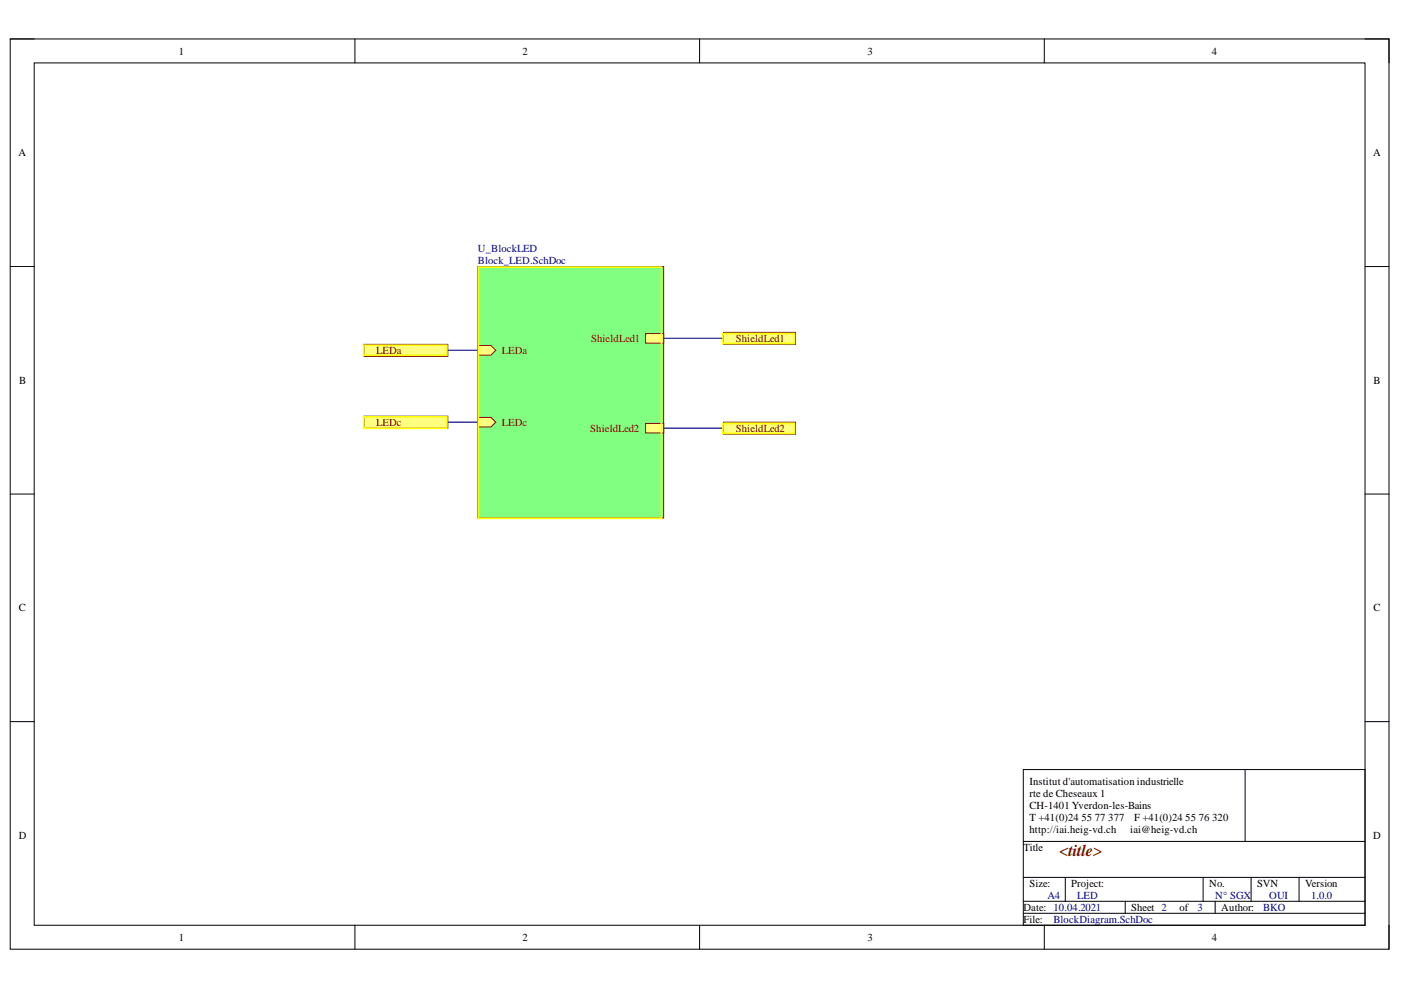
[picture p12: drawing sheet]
<svg xmlns="http://www.w3.org/2000/svg" width="297mm" height="210mm" viewBox="0 0 297 210" stroke-linecap="round" stroke-linejoin="round" font-family="sans-serif">
<path d="M2.2 8.3h292.3v193h-292.3z" fill="none" stroke="#000" stroke-width=".21"/>
<path d="M7.3 13.3h282.1v182.9h-282.1z" fill-rule="evenodd" fill="#fff"/>
<g fill="none" stroke="#000" stroke-width=".21">
<path d="M2.2 8.3h5.1M7.3 13.3h282.1v182.9h-282.1zM75.2 8.3v5M148.3 8.3v5M221.4 8.3v5M289.4 8.3h5.1v5M2.2 56.5h5.1M289.4 56.5h5.1M2.2 104.8h5.1M289.4 104.8h5.1M2.2 153h5.1M289.4 153h5.1"/>
<path d="M217 163.2h72.4v33h-72.4zM217 178.4h72.4M264 163.2v15.2M75.3 196.2v5.1M148.3 196.2v5.1M217 193.6h72.4M217 191.1h72.4M217 186h72.4M221.4 196.2v5.1M225.9 186v5.1M238.6 191.1v2.5M255.1 186v5.1"/>
<path d="M257.6 191.1v2.5M265.3 186v5.1M275.4 186v5.1M294.5 196.2v5.1"/>
</g>
<path d="M101.3 56.5h39.4v53.3h-39.4z" fill-rule="evenodd" fill="#80ff80"/>
<path d="M101.3 56.5h39.4v53.3h-39.4z" fill="none" stroke="#800000" stroke-width=".21"/>
<path d="M136.9 70.7h3.8v2.1h-3.8z" fill-rule="evenodd" fill="#ffff80"/>
<path d="M136.9 70.7h3.8v2.1h-3.8z" fill="none" stroke="#800000" stroke-width=".21"/>
<path d="M136.9 89.8h3.8v2h-3.8z" fill-rule="evenodd" fill="#ffff80"/>
<path d="M136.9 89.8h3.8v2h-3.8z" fill="none" stroke="#800000" stroke-width=".21"/>
<path d="M101.3 73.3h2.8l1 1-1 1h-2.8z" fill-rule="evenodd" fill="#ffff80"/>
<path d="M101.3 73.3h2.8l1 1-1 1h-2.8z" fill="none" stroke="#800000" stroke-width=".21"/>
<path d="M101.3 88.5h2.8l1 1-1 1h-2.8z" fill-rule="evenodd" fill="#ffff80"/>
<path d="M101.3 88.5h2.8l1 1-1 1h-2.8z" fill="none" stroke="#800000" stroke-width=".21"/>
<path d="M77.2 73h17.7v2.6h-17.7z" fill-rule="evenodd" fill="#ffff80"/>
<path d="M77.2 73h17.7v2.6h-17.7z" fill="none" stroke="#800000" stroke-width=".21"/>
<path d="M77.2 88.2h17.7v2.6h-17.7z" fill-rule="evenodd" fill="#ffff80"/>
<path d="M77.2 88.2h17.7v2.6h-17.7z" fill="none" stroke="#800000" stroke-width=".21"/>
<path d="M153.4 70.5h15.3v2.5h-15.3z" fill-rule="evenodd" fill="#ffff80"/>
<path d="M153.4 70.5h15.3v2.5h-15.3z" fill="none" stroke="#800000" stroke-width=".21"/>
<path d="M153.4 89.5h15.3v2.6h-15.3z" fill-rule="evenodd" fill="#ffff80"/>
<path d="M153.4 89.5h15.3v2.6h-15.3z" fill="none" stroke="#800000" stroke-width=".21"/>
<path d="M94.9 74.3h6.4M140.7 71.7h12.7M94.9 89.5h6.4M140.7 90.8h12.7" fill="none" stroke="#000080" stroke-width=".26"/>
<path d="M101.4 56.6h38.8v53.3h-38.8zM77.1 73.2h17.6v2.1h-17.6zM153.3 70.7h15.2v2.1h-15.2zM77.1 88.4h17.6v2.4h-17.6zM153.3 89.8h15.2v2.1h-15.2z" fill="none" stroke="#ff0" stroke-width=".35"/>
<text font-size="3.5" fill="#800000" x="224.6" y="181.5">&lt;title&gt;</text>
<g font-size="2.3">
<text x="37.9" y="11.6">1</text>
<text x="110.8" y="11.6">2</text>
<text x="183.9" y="11.6">3</text>
<text x="256.9" y="11.6">4</text>
<text x="3.9" y="33.1">A</text>
<text x="291.2" y="33.1">A</text>
<text x="4.1" y="81.4">B</text>
<text x="291.2" y="81.4">B</text>
<text x="4" y="129.6">C</text>
<text x="291.2" y="129.6">C</text>
<text x="218.3" y="166.4">Institut d'automatisation industrielle</text>
<text x="218.3" y="169">rte de Cheseaux 1</text>
<text x="218.3" y="171.5">CH-1401 Yverdon-les-Bains</text>
<text x="4" y="177.8">D</text>
<text x="218.3" y="174">T +41(0)24</text>
<text x="218.3" y="176.6">http://iai.heig-vd.ch</text>
<text x="229.3" y="174">55</text>
<text x="232.1" y="174">77</text>
<text x="235" y="174">377</text>
<text x="239.6" y="176.6">iai@heig-vd.ch</text>
<text x="240.5" y="174">F +41(0)24</text>
<text x="251.3" y="174">55</text>
<text x="254.1" y="174">76</text>
<text x="257" y="174">320</text>
<text x="291.2" y="177.8">D</text>
<text x="217" y="180.5">Title</text>
<text x="218.3" y="188.1">Size:</text>
<text x="227.1" y="188.1">Project:</text>
<text x="256.4" y="188.1">No.</text>
<text x="266.5" y="188.1">SVN</text>
<text x="276.7" y="188.1">Version</text>
<text x="217" y="193.1">Date: 10.04.2021</text>
<text x="217" y="195.7">File:</text>
<text x="239.8" y="193.1">Sheet 2</text>
<text x="250.1" y="193.1">of</text>
<text x="258.9" y="193.1">Author:</text>
<text x="37.9" y="199.5">1</text>
<text x="110.8" y="199.5">2</text>
<text x="183.9" y="199.5">3</text>
<text x="256.9" y="199.5">4</text>
</g>
<g font-size="2.3" fill="#000080">
<text x="101.3" y="53.5">U_BlockLED</text>
<text x="101.3" y="56">Block_LED.SchDoc</text>
<text x="222.1" y="190.6">A4</text>
<text x="228.4" y="190.6">LED</text>
<text x="257.7" y="190.6">N° SGX</text>
<text x="269.1" y="190.6">OUI</text>
<text x="278" y="190.6">1.0.0</text>
<text x="223.3" y="195.7">BlockDiagram.SchDoc</text>
<text x="253.9" y="193.1">3</text>
<text x="267.8" y="193.1">BKO</text>
</g>
<g font-size="2.3" fill="#800000">
<text x="79.7" y="75">LEDa</text>
<text x="106.4" y="75">LEDa</text>
<text x="125.3" y="72.5">ShieldLed1</text>
<text x="156" y="72.5">ShieldLed1</text>
<text x="79.7" y="90.2">LEDc</text>
<text x="106.4" y="90.2">LEDc</text>
<text x="125.2" y="91.5">ShieldLed2</text>
<text x="156" y="91.5">ShieldLed2</text>
</g>
</svg>
